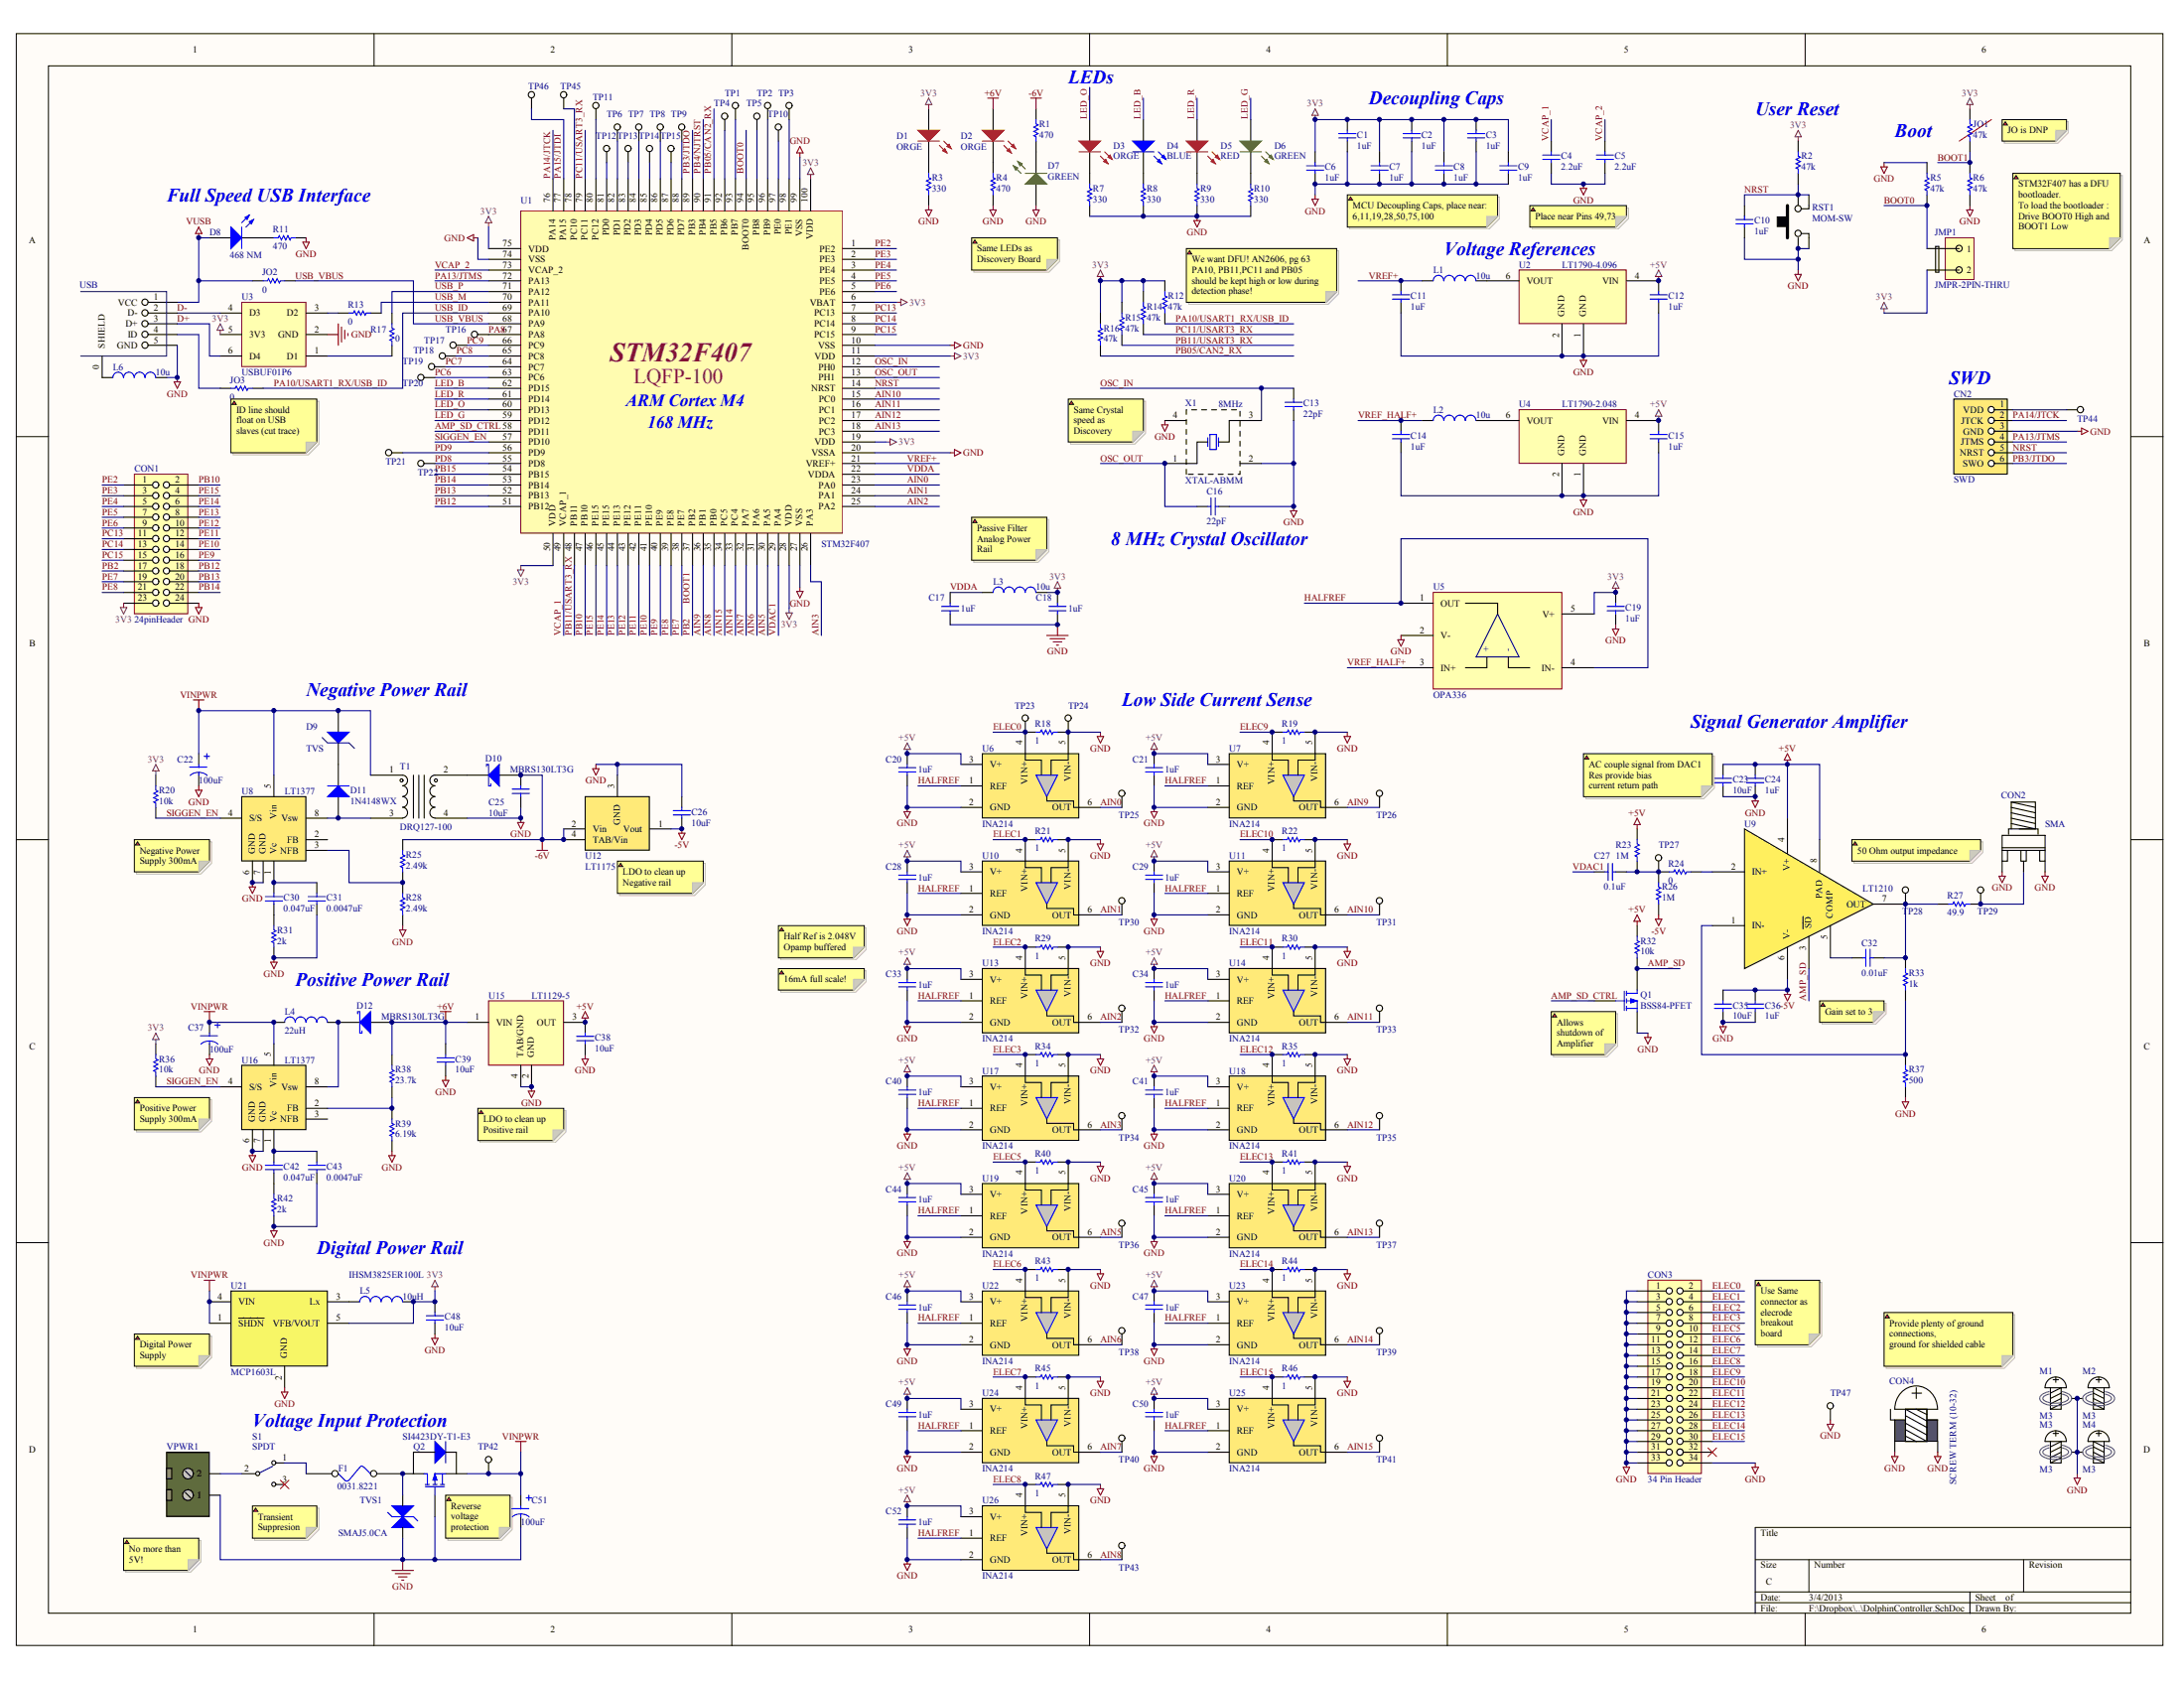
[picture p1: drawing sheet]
# Altium project Dolphin.PrjPcb
1 sheet, 213 parts. Net scope: global (net labels, ports and power ports of the same name join across sheets).
Board file: Dolphin.PcbDoc

## Sheet DolphinController.SchDoc
size C

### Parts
C1  Label: 1uF  [SM/C_0402]  (hidden comment: CAP)
C2  Label: 1uF  [SM/C_0402]  (hidden comment: CAP)
C3  Label: 1uF  [SM/C_0402]  (hidden comment: CAP)
C4  Label: 2.2uF  [SM/C_0402]  (hidden comment: CAP)
C5  Label: 2.2uF  [SM/C_0402]  (hidden comment: CAP)
C6  Label: 1uF  [SM/C_0402]  (hidden comment: CAP)
C7  Label: 1uF  [SM/C_0402]  (hidden comment: CAP)
C8  Label: 1uF  [SM/C_0402]  (hidden comment: CAP)
C9  Label: 1uF  [SM/C_0402]  (hidden comment: CAP)
C10  Label: 1uF  [SM/C_0402]  (hidden comment: CAP)
C11  Label: 1uF  [SM/C_0402]  (hidden comment: CAP)
C12  Label: 1uF  [SM/C_0402]  (hidden comment: CAP)
C13  Label: 22pF  [SM/C_0402]  (hidden comment: CAP)
C14  Label: 1uF  [SM/C_0402]  (hidden comment: CAP)
C15  Label: 1uF  [SM/C_0402]  (hidden comment: CAP)
C16  Label: 22pF  [SM/C_0402]  (hidden comment: CAP)
C17  Label: 1uF  [SM/C_0402]  (hidden comment: CAP)
C18  Label: 1uF  [SM/C_0402]  (hidden comment: CAP)
C19  Label: 1uF  [SM/C_0402]  (hidden comment: CAP)
C20  Label: 1uF  [SM/C_0402]  (hidden comment: CAP)
C21  Label: 1uF  [SM/C_0402]  (hidden comment: CAP)
C22  Label: 100uF  [SM/CT_6032_12]  (hidden comment: CAP_POL)
C23  Label: 10uF  [SM/C_0805]  (hidden comment: CAP)
C24  Label: 1uF  [SM/C_0402]  (hidden comment: CAP)
C25  Label: 10uF  [SM/C_0805]  (hidden comment: CAP)
C26  Label: 10uF  [SM/C_0805]  (hidden comment: CAP)
C27  Label: 0.1uF  [SM/C_0402]  (hidden comment: CAP)
C28  Label: 1uF  [SM/C_0402]  (hidden comment: CAP)
C29  Label: 1uF  [SM/C_0402]  (hidden comment: CAP)
C30  Label: 0.047uF  [SM/C_0402]  (hidden comment: CAP)
C31  Label: 0.0047uF  [SM/C_0402]  (hidden comment: CAP)
C32  Label: 0.01uF  [SM/C_0402]  (hidden comment: CAP)
C33  Label: 1uF  [SM/C_0402]  (hidden comment: CAP)
C34  Label: 1uF  [SM/C_0402]  (hidden comment: CAP)
C35  Label: 10uF  [SM/C_0805]  (hidden comment: CAP)
C36  Label: 1uF  [SM/C_0402]  (hidden comment: CAP)
C37  Label: 100uF  [SM/CT_6032_12]  (hidden comment: CAP_POL)
C38  Label: 10uF  [SM/C_0805]  (hidden comment: CAP)
C39  Label: 10uF  [SM/C_0805]  (hidden comment: CAP)
C40  Label: 1uF  [SM/C_0402]  (hidden comment: CAP)
C41  Label: 1uF  [SM/C_0402]  (hidden comment: CAP)
C42  Label: 0.047uF  [SM/C_0402]  (hidden comment: CAP)
C43  Label: 0.0047uF  [SM/C_0402]  (hidden comment: CAP)
C44  Label: 1uF  [SM/C_0402]  (hidden comment: CAP)
C45  Label: 1uF  [SM/C_0402]  (hidden comment: CAP)
C46  Label: 1uF  [SM/C_0402]  (hidden comment: CAP)
C47  Label: 1uF  [SM/C_0402]  (hidden comment: CAP)
C48  Label: 10uF  [SM/C_0805]  (hidden comment: CAP)
C49  Label: 1uF  [SM/C_0402]  (hidden comment: CAP)
C50  Label: 1uF  [SM/C_0402]  (hidden comment: CAP)
C51  Label: 100uF  [SM/CT_6032_12]  (hidden comment: CAP_POL)
C52  Label: 1uF  [SM/C_0402]  (hidden comment: CAP)
CN2  SWD
CON1  24pinHeader  [CONN-RECEPT-24PIN]
CON2  SMA  [SMA-SMA-VERT]
CON3  34 Pin Header  [34Pin-Rectangular Header-SurfaceMount-100milSpacing]
CON4  SCREW TERM (10-32)  [LOW-PROFILE-SCREWTERMINAL]
D1  ORGE  [LED-0603]
D2  ORGE  [LED-0603]
D3  ORGE  [LED-0603]
D4  BLUE  [LED-0603]
D5  RED  [LED-0603]
D6  GREEN  [LED-0603]
D7  GREEN  [LED-0603]
D8  468 NM  [LED-0603]
D9  TVS  [D0-214AC]
D10  MBRS130LT3G  [D0-214AC]
D11  1N4148WX  [SOD323 - MCC - 1N4148WX]
D12  MBRS130LT3G  [D0-214AC]
F1  0031.8221  [SCHURTER/SMD/2 PADS/0031.8221]
JMP1  JMPR-2PIN-THRU  [M02]
JO1  value 47k  [SM/R_0402]  (hidden comment: Res)
JO2  value 0  [SM/R_0402]  (hidden comment: Res)
JO3  value 0  [SM/R_0402]  (hidden comment: Res)
L1  value 10u  [SM/L_0805]  (hidden comment: Inductor)
L2  value 10u  [SM/L_0805]  (hidden comment: Inductor)
L3  value 10u  [SM/L_0805]  (hidden comment: Inductor)
L4  22uH  [G_JMETRIC/TDK/SLE10145]
L5  IHSM3825ER100L  value 10uH  [INDUCTOR POWER 10UH 1.74A SMD]
L6  value 10u  [SM/L_0805]  (hidden comment: Inductor)
M1  M3  [MOUNTING_HOLE-125mil]
M2  M3  [MOUNTING_HOLE-125mil]
M3  M3  [MOUNTING_HOLE-125mil]
M4  M3  [MOUNTING_HOLE-125mil]
Q1  BSS84-PFET  [SOT23-BSS84-P-MOSFET]
Q2  SI4423DY-T1-E3  [SOIC-8-Lead-Vishay-PFET]
R1  value 470  [SM/R_0402]  (hidden comment: Res)
R2  value 47k  [SM/R_0402]  (hidden comment: Res)
R3  value 330  [SM/R_0402]  (hidden comment: Res)
R4  value 470  [SM/R_0402]  (hidden comment: Res)
R5  value 47k  [SM/R_0402]  (hidden comment: Res)
R6  value 47k  [SM/R_0402]  (hidden comment: Res)
R7  value 330  [SM/R_0402]  (hidden comment: Res)
R8  value 330  [SM/R_0402]  (hidden comment: Res)
R9  value 330  [SM/R_0402]  (hidden comment: Res)
R10  value 330  [SM/R_0402]  (hidden comment: Res)
R11  value 470  [SM/R_0402]  (hidden comment: Res)
R12  value 47k  [SM/R_0402]  (hidden comment: Res)
R13  value 0  [SM/R_0402]  (hidden comment: Res)
R14  value 47k  [SM/R_0402]  (hidden comment: Res)
R15  value 47k  [SM/R_0402]  (hidden comment: Res)
R16  value 47k  [SM/R_0402]  (hidden comment: Res)
R17  value 0  [SM/R_0402]  (hidden comment: Res)
R18  value 1  [SM/R_1206]  (hidden comment: Res)
R19  value 1  [SM/R_1206]  (hidden comment: Res)
R20  value 10k  [SM/R_0402]  (hidden comment: Res)
R21  value 1  [SM/R_1206]  (hidden comment: Res)
R22  value 1  [SM/R_1206]  (hidden comment: Res)
R23  value 1M  [SM/R_0402]  (hidden comment: Res)
R24  value 0  [SM/R_0402]  (hidden comment: Res)
R25  value 2.49k  [SM/R_0402]  (hidden comment: Res)
R26  value 1M  [SM/R_0402]  (hidden comment: Res)
R27  value 49.9  [SM/R_2512]  (hidden comment: Res)
R28  value 2.49k  [SM/R_0402]  (hidden comment: Res)
R29  value 1  [SM/R_1206]  (hidden comment: Res)
R30  value 1  [SM/R_1206]  (hidden comment: Res)
R31  value 2k  [SM/R_0402]  (hidden comment: Res)
R32  value 10k  [SM/R_0402]  (hidden comment: Res)
R33  value 1k  [SM/R_0402]  (hidden comment: Res)
R34  value 1  [SM/R_1206]  (hidden comment: Res)
R35  value 1  [SM/R_1206]  (hidden comment: Res)
R36  value 10k  [SM/R_0402]  (hidden comment: Res)
R37  value 500  [SM/R_0402]  (hidden comment: Res)
R38  value 23.7k  [SM/R_0402]  (hidden comment: Res)
R39  value 6.19k  [SM/R_0402]  (hidden comment: Res)
R40  value 1  [SM/R_1206]  (hidden comment: Res)
R41  value 1  [SM/R_1206]  (hidden comment: Res)
R42  value 2k  [SM/R_0402]  (hidden comment: Res)
R43  value 1  [SM/R_1206]  (hidden comment: Res)
R44  value 1  [SM/R_1206]  (hidden comment: Res)
R45  value 1  [SM/R_1206]  (hidden comment: Res)
R46  value 1  [SM/R_1206]  (hidden comment: Res)
R47  value 1  [SM/R_1206]  (hidden comment: Res)
RST1  MOM-SW  [MOM-SW]
S1  SPDT  [SW_Lseries]
T1  DRQ127-100  [DRQ127-100]
TP1  TEST_PT  [TEST_PT_SMD]  (value not drawn)
TP2  TEST_PT  [TEST_PT_SMD]  (value not drawn)
TP3  TEST_PT  [TEST_PT_SMD]  (value not drawn)
TP4  TEST_PT  [TEST_PT_SMD]  (value not drawn)
TP5  TEST_PT  [TEST_PT_SMD]  (value not drawn)
TP6  TEST_PT  [TEST_PT_SMD]  (value not drawn)
TP7  TEST_PT  [TEST_PT_SMD]  (value not drawn)
TP8  TEST_PT  [TEST_PT_SMD]  (value not drawn)
TP9  TEST_PT  [TEST_PT_SMD]  (value not drawn)
TP10  TEST_PT  [TEST_PT_SMD]  (value not drawn)
TP11  TEST_PT  [TEST_PT_SMD]  (value not drawn)
TP12  TEST_PT  [TEST_PT_SMD]  (value not drawn)
TP13  TEST_PT  [TEST_PT_SMD]  (value not drawn)
TP14  TEST_PT  [TEST_PT_SMD]  (value not drawn)
TP15  TEST_PT  [TEST_PT_SMD]  (value not drawn)
TP16  TEST_PT  [TEST_PT_SMD]  (value not drawn)
TP17  TEST_PT  [TEST_PT_SMD]  (value not drawn)
TP18  TEST_PT  [TEST_PT_SMD]  (value not drawn)
TP19  TEST_PT  [TEST_PT_SMD]  (value not drawn)
TP20  TEST_PT  [TEST_PT_SMD]  (value not drawn)
TP21  TEST_PT  [TEST_PT_SMD]  (value not drawn)
TP22  TEST_PT  [TEST_PT_SMD]  (value not drawn)
TP23  TEST_PT  [TEST_PT_SMD]  (value not drawn)
TP24  TEST_PT  [TEST_PT_SMD]  (value not drawn)
TP25  TEST_PT  [TEST_PT_SMD]  (value not drawn)
TP26  TEST_PT  [TEST_PT_SMD]  (value not drawn)
TP27  TEST_PT  [TEST_PT_SMD]  (value not drawn)
TP28  TEST_PT  [TEST_PT_SMD]  (value not drawn)
TP29  TEST_PT  [TEST_PT_SMD]  (value not drawn)
TP30  TEST_PT  [TEST_PT_SMD]  (value not drawn)
TP31  TEST_PT  [TEST_PT_SMD]  (value not drawn)
TP32  TEST_PT  [TEST_PT_SMD]  (value not drawn)
TP33  TEST_PT  [TEST_PT_SMD]  (value not drawn)
TP34  TEST_PT  [TEST_PT_SMD]  (value not drawn)
TP35  TEST_PT  [TEST_PT_SMD]  (value not drawn)
TP36  TEST_PT  [TEST_PT_SMD]  (value not drawn)
TP37  TEST_PT  [TEST_PT_SMD]  (value not drawn)
TP38  TEST_PT  [TEST_PT_SMD]  (value not drawn)
TP39  TEST_PT  [TEST_PT_SMD]  (value not drawn)
TP40  TEST_PT  [TEST_PT_SMD]  (value not drawn)
TP41  TEST_PT  [TEST_PT_SMD]  (value not drawn)
TP42  TEST_PT  [TEST_PT_SMD]  (value not drawn)
TP43  TEST_PT  [TEST_PT_SMD]  (value not drawn)
TP44  TEST_PT  [TEST_PT_SMD]  (value not drawn)
TP45  TEST_PT  [TEST_PT_SMD]  (value not drawn)
TP46  TEST_PT  [TEST_PT_SMD]  (value not drawn)
TP47  TEST_PT  [TEST_PT_SMD]  (value not drawn)
TVS1  SMAJ5.0CA  [D0-214AC]
U1  STM32F407  [LQFP100 14x14mm]
U2  LT1790-4.096  [LT1790--VREF-TSOT23]
U3  USBUF01P6  [USB-EMI-STM-USBUF01P6-SOT666IP]
U4  LT1790-2.048  [LT1790--VREF-TSOT23]
U5  OPA336  [SOT23-5 -TI]
U6  INA214  [SC70-6pin-TI]
U7  INA214  [SC70-6pin-TI]
U8  LT1377  [SOIC-8Pin-Linear]
U9  LT1210  [DDPak-7Lead-LinearTech]
U10  INA214  [SC70-6pin-TI]
U11  INA214  [SC70-6pin-TI]
U12  LT1175  [SOT223-3Lead-STPackage-LinearTechLT1129-3.3]
U13  INA214  [SC70-6pin-TI]
U14  INA214  [SC70-6pin-TI]
U15  LT1129-5  [SOT223-3Lead-STPackage-LinearTechLT1129-3.3]
U16  LT1377  [SOIC-8Pin-Linear]
U17  INA214  [SC70-6pin-TI]
U18  INA214  [SC70-6pin-TI]
U19  INA214  [SC70-6pin-TI]
U20  INA214  [SC70-6pin-TI]
U21  MCP1603L  [TSOT-5Lead-MCP1603/B/L]
U22  INA214  [SC70-6pin-TI]
U23  INA214  [SC70-6pin-TI]
U24  INA214  [SC70-6pin-TI]
U25  INA214  [SC70-6pin-TI]
U26  INA214  [SC70-6pin-TI]
USB  USB MiniB  [USB-MINIB]  (value not drawn)
VPWR1  TERM BLOCK 2POS  [Conn-ScrewTerminal-2pin-Phoenix]  (value not drawn)
X1  XTAL-ABMM  value 8MHz  [ABMM-Crystal]

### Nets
3V3: C1.2 C2.2 C3.2 C6.2 C7.2 C8.2 C9.2 C18.2 C19.2 C48.2 CON1.23 D1.1(A) JMP1.2 JO1.2 L3.2 L5.2 R2.2 R12.2 R14.2 R15.2 R16.2 R20.1 R36.1 U1.6(VBAT) U1.11(VDD) U1.19(VDD) U1.28(VDD) U1.50(VDD) U1.75(VDD) U1.100(VDD) U3.5(3V3) U5.5(V+) U21.5(VFB/VOUT)
+5V: C12.2 C15.2 C20.2 C21.2 C23.2 C24.2 C28.2 C29.2 C33.2 C34.2 C38.2 C40.2 C41.2 C44.2 C45.2 C46.2 C47.2 C49.2 C50.2 C52.2 R23.2 R32.2 U2.4(VIN) U4.4(VIN) U6.3(V+) U7.3(V+) U9.4(V+) U9.8(PAD) U10.3(V+) U11.3(V+) U13.3(V+) U14.3(V+) U15.3(OUT) U17.3(V+) U18.3(V+) U19.3(V+) U20.3(V+) U22.3(V+) U23.3(V+) U24.3(V+) U25.3(V+) U26.3(V+)
+6V: C39.2 D2.1(A) D12.C R38.1 U15.1(VIN)
-5V: C26.1 C35.2 C36.2 R26.2 U9.6(V-) U12.1(Vout)
-6V: C25.2 D10.A R1.1 R25.1 U12.2(Vin) U12.4(TAB/Vin)
GND: C1.1 C2.1 C3.1 C4.1 C5.1 C6.1 C7.1 C8.1 C9.1 C10.1 C11.1 C12.1 C13.1 C14.1 C15.1 C16.2 C17.1 C18.1 C19.1 C20.1 C21.1 C22.2 C23.1 C24.1 C25.1 C26.2 C28.1 C29.1 C31.1 C33.1 C34.1 C35.1 C36.1 C37.2 C38.1 C39.1 C40.1 C41.1 C43.1 C44.1 C45.1 C46.1 C47.1 C48.1 C49.1 C50.1 C51.2 C52.1 CN2.3(GND) CON1.24 CON2.0 CON3.1 CON3.3 CON3.5 CON3.7 CON3.9 CON3.11 CON3.13 CON3.15 CON3.17 CON3.19 CON3.21 CON3.23 CON3.25 CON3.27 CON3.29 CON3.31 CON3.33 CON3.34 CON4.1 D7.1(A) L6.2 M1.0(PAD) M2.0(PAD) M3.0(PAD) M4.0(PAD) Q1.3(S) Q2.G R3.2 R4.2 R5.2 R6.1 R7.1 R8.1 R9.1 R10.1 R11.1 R18.2 R19.2 R21.2 R22.2 R28.2 R29.2 R30.2 R31.2 R34.2 R35.2 R37.1 R39.2 R40.2 R41.2 R42.2 R43.2 R44.2 R45.2 R46.2 R47.2 RST1.1 RST1.2 T1.4 TP24.1(TP?) TP47.1(TP?) TVS1.C U1.10(VSS) U1.20(VSSA) U1.27(VSS) U1.74(VSS) U1.99(VSS) U2.1(GND) U2.2(GND) U3.2(GND) U4.1(GND) U4.2(GND) U5.2(V-) U6.2(GND) U6.5(VIN-) U7.2(GND) U7.5(VIN-) U8.6(GND) U8.7(GND) U10.2(GND) U10.5(VIN-) U11.2(GND) U11.5(VIN-) U12.3(GND) U13.2(GND) U13.5(VIN-) U14.2(GND) U14.5(VIN-) U15.2(GND) U15.4(TAB/GND) U16.6(GND) U16.7(GND) U17.2(GND) U17.5(VIN-) U18.2(GND) U18.5(VIN-) U19.2(GND) U19.5(VIN-) U20.2(GND) U20.5(VIN-) U21.2(GND) U22.2(GND) U22.5(VIN-) U23.2(GND) U23.5(VIN-) U24.2(GND) U24.5(VIN-) U25.2(GND) U25.5(VIN-) U26.2(GND) U26.5(VIN-) USB.5(GND) VPWR1.1 X1.2 X1.4
VINPWR: C22.1 C37.1 C51.1 D9.A L4.2 Q2.S T1.1(P1) TP42.1(TP?) U8.5(Vin) U16.5(Vin) U21.1(~{SHDN}) U21.4(VIN)
VUSB: D8.1(A) JO2.2 USB.1(VCC)
AIN0: TP25.1(TP?) U1.23(PA0) U6.6(OUT)
AIN1: TP30.1(TP?) U1.24(PA1) U10.6(OUT)
AIN2: TP32.1(TP?) U1.25(PA2) U13.6(OUT)
AIN3: TP34.1(TP?) U1.26(PA3) U17.6(OUT)
AIN5: TP36.1(TP?) U1.30(PA5) U19.6(OUT)
AIN6: TP38.1(TP?) U1.31(PA6) U22.6(OUT)
AIN7: TP40.1(TP?) U1.32(PA7) U24.6(OUT)
AIN8: TP43.1(TP?) U1.35(PB0) U26.6(OUT)
AIN9: TP26.1(TP?) U1.36(PB1) U7.6(OUT)
AIN10: TP31.1(TP?) U1.15(PC0) U11.6(OUT)
AIN11: TP33.1(TP?) U1.16(PC1) U14.6(OUT)
AIN12: TP35.1(TP?) U1.17(PC2) U18.6(OUT)
AIN13: TP37.1(TP?) U1.18(PC3) U20.6(OUT)
AIN14: TP39.1(TP?) U1.33(PC4) U23.6(OUT)
AIN15: TP41.1(TP?) U1.34(PC5) U25.6(OUT)
AMP_SD: Q1.1(D) R32.1 U9.3(~{SD})
AMP_SD_CTRL: Q1.2(G) U1.58(PD11)
BOOT0: JMP1.1 R5.1 U1.94(BOOT0)
BOOT1: CON1.17 JO1.1 R6.2 U1.37(PB2)  [also labelled PB2]
D+: U3.6(D4) USB.3(D+)
D-: U3.4(D3) USB.2(D-)
ELEC0: CON3.2 R18.1 TP23.1(TP?) U6.4(VIN+)
ELEC1: CON3.4 R21.1 U10.4(VIN+)
ELEC2: CON3.6 R29.1 U13.4(VIN+)
ELEC3: CON3.8 R34.1 U17.4(VIN+)
ELEC5: CON3.10 R40.1 U19.4(VIN+)
ELEC6: CON3.12 R43.1 U22.4(VIN+)
ELEC7: CON3.14 R45.1 U24.4(VIN+)
ELEC8: CON3.16 R47.1 U26.4(VIN+)
ELEC9: CON3.18 R19.1 U7.4(VIN+)
ELEC10: CON3.20 R22.1 U11.4(VIN+)
ELEC11: CON3.22 R30.1 U14.4(VIN+)
ELEC12: CON3.24 R35.1 U18.4(VIN+)
ELEC13: CON3.26 R41.1 U20.4(VIN+)
ELEC14: CON3.28 R44.1 U23.4(VIN+)
ELEC15: CON3.30 R46.1 U25.4(VIN+)
HALFREF: U5.1(OUT) U5.4(IN-) U6.1(REF) U7.1(REF) U10.1(REF) U11.1(REF) U13.1(REF) U14.1(REF) U17.1(REF) U18.1(REF) U19.1(REF) U20.1(REF) U22.1(REF) U23.1(REF) U24.1(REF) U25.1(REF) U26.1(REF)
LED_B: D4.1(A) U1.62(PD15)
LED_G: D6.1(A) U1.59(PD12)
LED_O: D3.1(A) U1.60(PD13)
LED_R: D5.1(A) U1.61(PD14)
NRST: C10.2 CN2.5(NRST) R2.1 RST1.3 RST1.4 U1.14(NRST)
OSC_IN: C13.2 U1.12(PH0) X1.3
OSC_OUT: C16.1 U1.13(PH1) X1.1
PA8: TP16.1(TP?) U1.67(PA8)
PA10/USART1_RX/USB_ID: JO3.1 R12.1 U1.69(PA10)  [also labelled USB_ID]
PA13/JTMS: CN2.4(JTMS) U1.72(PA13)
PA14/JTCK: CN2.2(JTCK) U1.76(PA14)
PA15/JTDI: TP46.1(TP?) U1.77(PA15)
PB3/JTDO: CN2.6(SWO) U1.89(PB3)
PB4/NJTRST: U1.90(PB4)
PB05/CAN2_RX: R16.1 U1.91(PB5)
PB10: CON1.2 U1.47(PB10)
PB11/USART3_RX: R15.1 U1.48(PB11)
PB12: CON1.18 U1.51(PB12)
PB13: CON1.20 U1.52(PB13)
PB14: CON1.22 U1.53(PB14)
PB15: U1.54(PB15)
PC6: TP20.1(TP?) U1.63(PC6)
PC7: TP19.1(TP?) U1.64(PC7)
PC8: TP18.1(TP?) U1.65(PC8)
PC9: TP17.1(TP?) U1.66(PC9)
PC11/USART3_RX: R14.1 U1.79(PC11)
PC13: CON1.11 U1.7(PC13)
PC14: CON1.13 U1.8(PC14)
PC15: CON1.15 U1.9(PC15)
PD8: TP22.1(TP?) U1.55(PD8)
PD9: TP21.1(TP?) U1.56(PD9)
PE2: CON1.1 U1.1(PE2)
PE3: CON1.3 U1.2(PE3)
PE4: CON1.5 U1.3(PE4)
PE5: CON1.7 U1.4(PE5)
PE6: CON1.9 U1.5(PE6)
PE7: CON1.19 U1.38(PE7)
PE8: CON1.21 U1.39(PE8)
PE9: CON1.16 U1.40(PE9)
PE10: CON1.14 U1.41(PE10)
PE11: CON1.12 U1.42(PE11)
PE12: CON1.10 U1.43(PE12)
PE13: CON1.8 U1.44(PE13)
PE14: CON1.6 U1.45(PE15)
PE15: CON1.4 U1.46(PE15)
SIGGEN_EN: R20.2 R36.2 U1.57(PD10) U8.4(S/S) U16.4(S/S)
USB_M: R13.1 U1.70(PA11)
USB_P: R17.2 U1.71(PA12)
USB_VBUS: JO2.1 U1.68(PA9)
VCAP_1: C4.2 U1.49(VCAP_1)
VCAP_2: C5.2 U1.73(VCAP_2)
VDAC1: C27.1 U1.29(PA4)
VDDA: C17.2 L3.1 U1.22(VDDA)
VREF+: C11.2 L1.1 U1.21(VREF+)
VREF_HALF+: C14.2 L2.1 U5.3(IN+)
NetC27_2: C27.2 R23.1 R24.2 R26.1 TP27.1(TP?)
NetC30_1: C30.1 R31.1
NetC30_2: C30.2 C31.2 U8.1(Vc)
NetC32_1: C32.1 U9.5(COMP)
NetC32_2: C32.2 R27.1 R33.2 TP28.1(TP?) U9.7(OUT)
NetC42_1: C42.1 R42.1
NetC42_2: C42.2 C43.2 U16.1(Vc)
NetCN2_1: CN2.1(VDD) TP44.1(TP?)
NetCON2_1: CON2.1 R27.2 TP29.1(TP?)
NetD1_2: D1.2(K) R3.1
NetD2_2: D2.2(K) R4.1
NetD3_2: D3.2(K) R7.2
NetD4_2: D4.2(K) R8.2
NetD5_2: D5.2(K) R9.2
NetD6_2: D6.2(K) R10.2
NetD7_2: D7.2(K) R1.2
NetD8_2: D8.2(K) R11.2
NetD9_C: D9.C D11.K
NetD10_C: D10.C T1.2
NetD11_A: D11.A T1.3 U8.8(Vsw)
NetD12_A: D12.A L4.1 U16.8(Vsw)
NetF1_1: F1.1 S1.1
NetF1_2: F1.2 Q2.D TVS1.A
NetJO3_2: JO3.2 USB.4(ID)
NetL1_2: L1.2 U2.6(VOUT)
NetL2_2: L2.2 U4.6(VOUT)
NetL5_1: L5.1 U21.3(Lx)
NetL6_1: L6.1 USB.0(SHIELD)
NetR13_2: R13.2 U3.3(D2)
NetR17_1: R17.1 U3.1(D1)
NetR24_1: R24.1 U9.2(IN+)
NetR25_2: R25.2 R28.1 U8.3(NFB)
NetR33_1: R33.1 R37.2 U9.1(IN-)
NetR38_2: R38.2 R39.1 U16.2(FB)
NetS1_2: S1.2 VPWR1.2
NetTP1_1: TP1.1(TP?) U1.93(PB7)
NetTP2_1: TP2.1(TP?) U1.96(PB9)
NetTP3_1: TP3.1(TP?) U1.98(PE1)
NetTP4_1: TP4.1(TP?) U1.92(PB6)
NetTP5_1: TP5.1(TP?) U1.95(PB8)
NetTP6_1: TP6.1(TP?) U1.82(PD1)
NetTP7_1: TP7.1(TP?) U1.84(PD3)
NetTP8_1: TP8.1(TP?) U1.86(PD5)
NetTP9_1: TP9.1(TP?) U1.88(PD7)
NetTP10_1: TP10.1(TP?) U1.97(PE0)
NetTP11_1: TP11.1(TP?) U1.80(PC12)
NetTP12_1: TP12.1(TP?) U1.81(PD0)
NetTP13_1: TP13.1(TP?) U1.83(PD2)
NetTP14_1: TP14.1(TP?) U1.85(PD4)
NetTP15_1: TP15.1(TP?) U1.87(PD6)
NetTP45_1: TP45.1(TP?) U1.78(PC10)

Not connected (* = marked no-connect by the designer): CON3 32*; S1 3*; U8 2(FB); U16 3(NFB)

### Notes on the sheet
- LEDs
- Decoupling Caps
- (near R2) User Reset
- Boot
- JO is DNP
- Full Speed USB Interface
- Same LEDs as Discovery Board
- MCU Decoupling Caps, place near:
  6,11,19,28,50,75,100
- Voltage References
- Place near Pins 49,73
- STM32F407 has a DFU bootloader.
  To load the bootloader :
  Drive BOOT0 High and BOOT1 Low
- (near R12) We want DFU! AN2606, pg 63
  PA10, PB11,PC11 and PB05 should be kept high or low during detection phase!
- (near U1) 168 MHz
- (near U1) ARM Cortex M4
- (near CN2) SWD
- (near JO3) ID line should float on USB slaves (cut trace)
- Same Crystal
  speed as
  Discovery
- Passive Filter
  Analog Power
  Rail
- (near C16) 8 MHz Crystal Oscillator
- (near D9) Negative Power Rail
- (near R19) Low Side Current Sense
- Signal Generator Amplifier
- (near C23) AC couple signal from DAC1
  Res provide bias
  current return path
- (near U9) 50 Ohm output impedance
- Negative Power
  Supply 300mA
- (near U12) LDO to clean up
  Negative rail
- Half Ref is 2.048V
  Opamp buffered
- Positive Power Rail
- 16mA full scale!
- (near R33) Gain set to 3
- (near Q1) Allows shutdown of
  Amplifier
- Positive Power
  Supply 300mA
- LDO to clean up
  Positive rail
- Digital Power Rail
- Use Same connector as elecrode breakout board
- (near U21) Digital Power Supply
- Provide plenty of ground connections,
  ground for shielded cable
- Voltage Input Protection
- (near S1) Transient Suppresion
- (near Q2) Reverse voltage protection
- No more than 5V!
